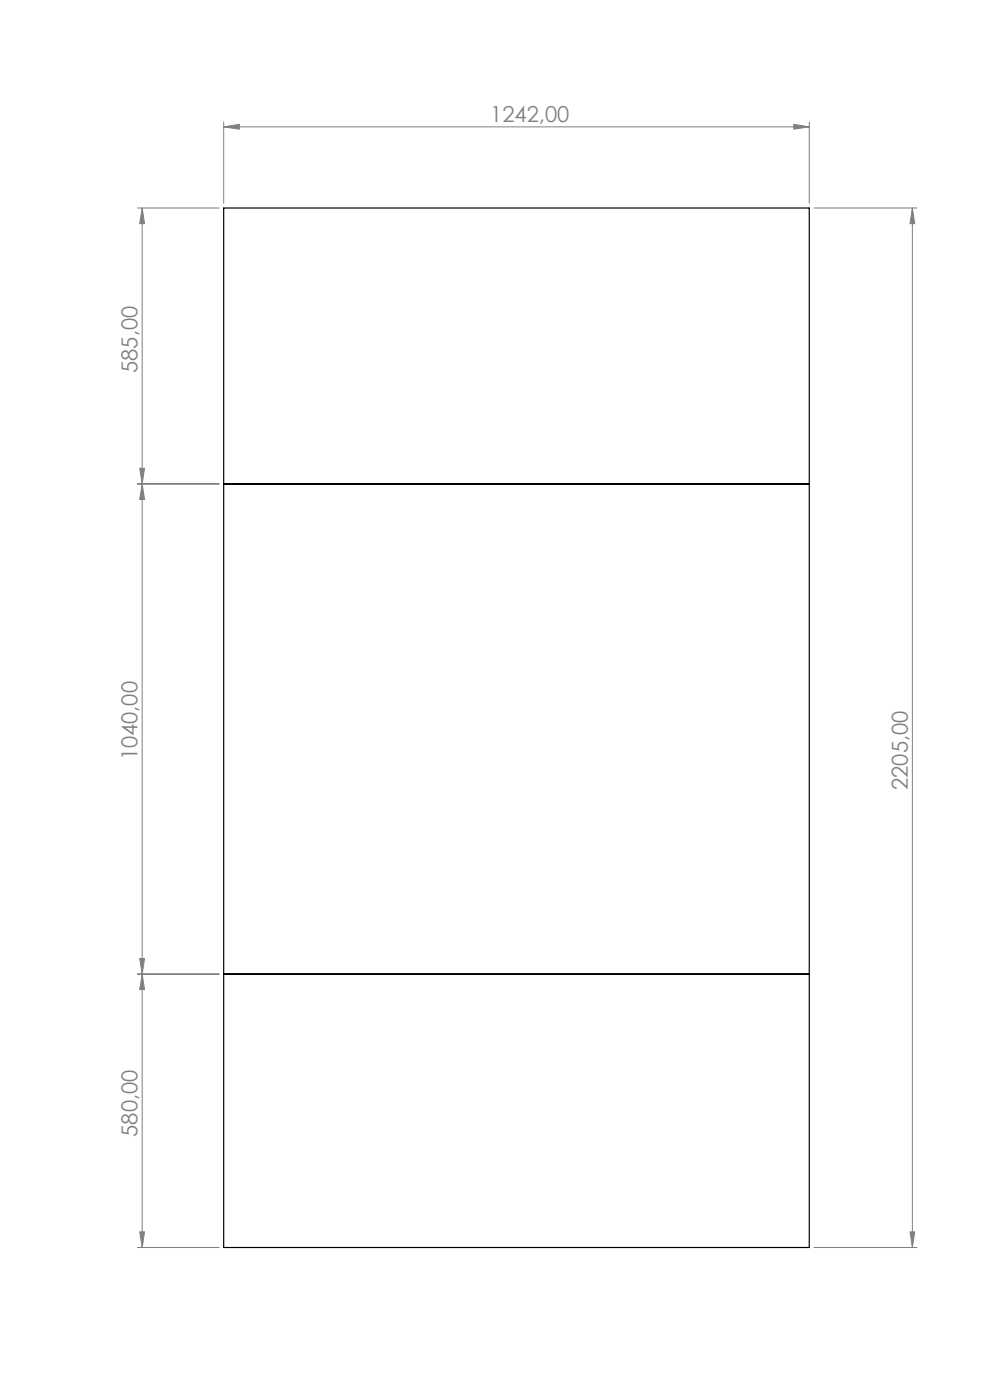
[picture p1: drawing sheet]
<svg xmlns="http://www.w3.org/2000/svg" width="210mm" height="297mm" viewBox="0 0 210 297" stroke-linecap="round" stroke-linejoin="round" font-family="sans-serif">
<g fill="none" stroke="#808080" stroke-width=".21">
<path d="M47.4 26.9l3.4-.5v1zM47.4 25.9v17.2M47.4 26.9h124.3M168.4 26.4l3.3 .5-3.3 .5zM171.7 25.9v17.2M29.1 44.1h17.4M30.2 44.1v220.6M30.2 44.1l.5 3.3h-1.1zM172.6 44.1h21.9M193.5 44.1l.5 3.3h-1zM193.5 44.1v220.6M29.6 99.3h1.1l-.5 3.4z"/>
<path d="M29.1 102.7h17.4M30.2 102.7l.5 3.2h-1.1zM29.1 206.7h17.4M29.6 203.3h1.1l-.5 3.4zM30.2 206.7l.5 3.2h-1.1zM29.1 264.7h17.4M29.6 261.3h1.1l-.5 3.4zM172.6 264.7h21.9M193 261.3h1l-.5 3.4z"/>
</g>
<g fill="#808080">
<path d="M47.4 26.9l3.4-.5v1zM168.4 26.4l3.3 .5-3.3 .5z"/>
<path d="M29.6 99.3h1.1l-.5 3.4zM30.2 44.1l.5 3.3h-1.1zM29.6 203.3h1.1l-.5 3.4zM30.2 102.7l.5 3.2h-1.1zM29.6 261.3h1.1l-.5 3.4zM30.2 206.7l.5 3.2h-1.1z"/>
<path d="M193 261.3h1l-.5 3.4zM193.5 44.1l.5 3.3h-1z"/>
</g>
<path d="M47.4 44.1h124.3v220.6h-124.3zM47.4 102.7h124.3M47.4 206.7h124.3" fill="none" stroke="#000" stroke-width=".25"/>
<g font-size="4.7" fill="#808080">
<text x="104" y="25.9">1242,00</text>
<text x="29.2" y="79.1" transform="rotate(-90 29.2 79.1)">585,00</text>
<text x="29.2" y="161.3" transform="rotate(-90 29.2 161.3)">1040,00</text>
<text x="192.5" y="167.6" transform="rotate(-90 192.5 167.6)">2205,00</text>
<text x="29.2" y="241.2" transform="rotate(-90 29.2 241.2)">580,00</text>
</g>
</svg>
